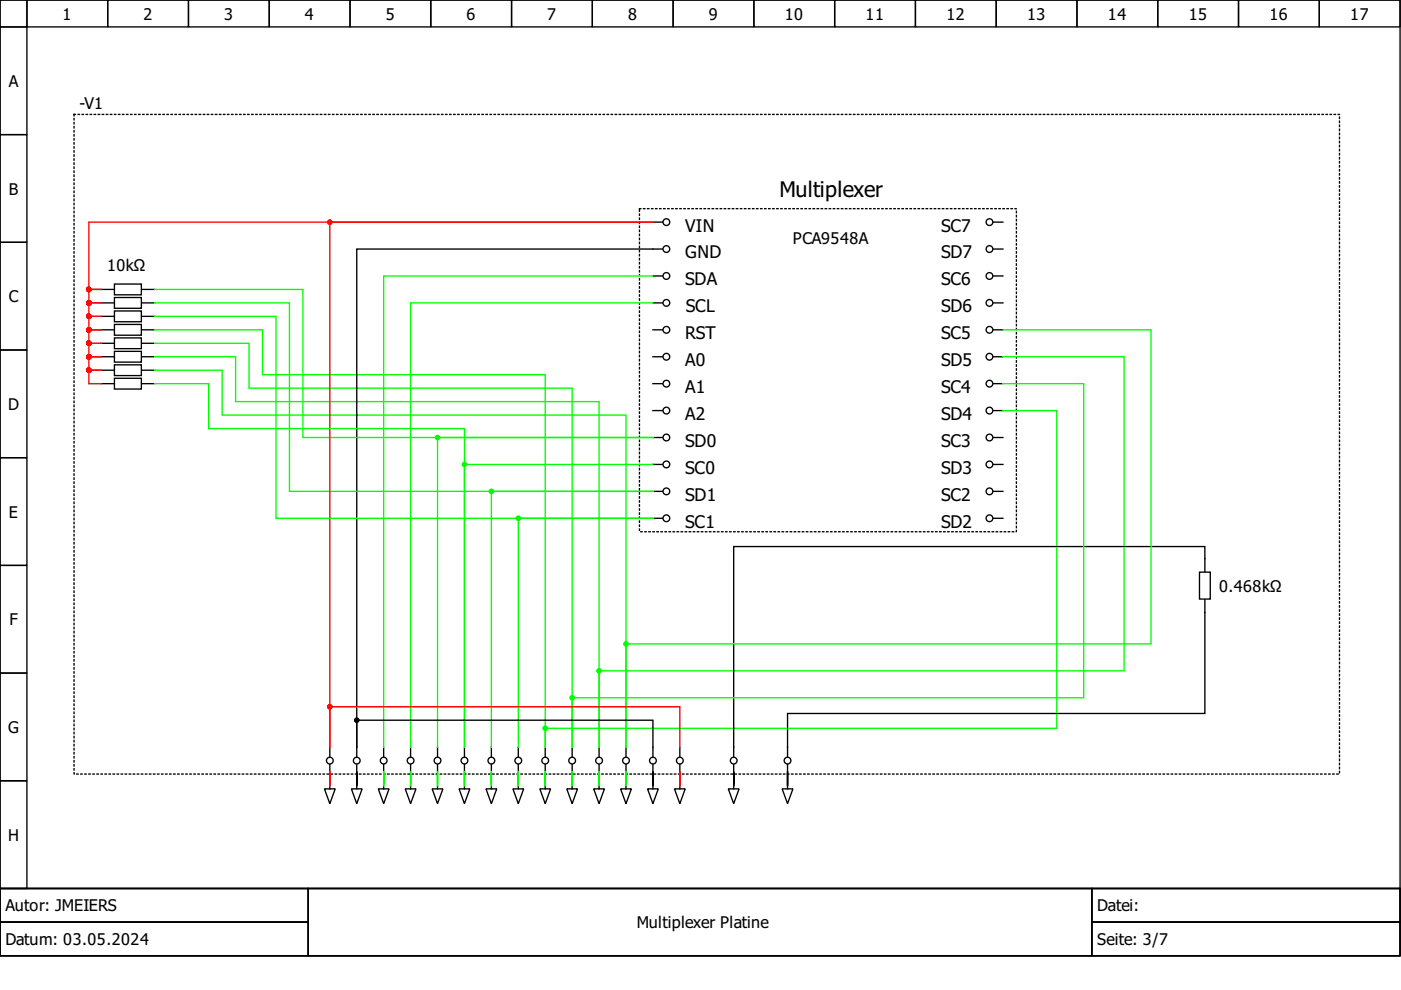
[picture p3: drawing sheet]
<svg xmlns="http://www.w3.org/2000/svg" width="297mm" height="210mm" viewBox="0 0 297 210" stroke-linecap="round" stroke-linejoin="round" font-family="sans-serif">
<g fill="none" stroke="#000" stroke-width=".29">
<path d="M0 0h296.8v188.4h-296.8zM0 0h5.7v5.7h-5.7zM5.7 0h17.1v5.7h-17.1zM22.8 0h17.2v5.7h-17.2zM40 0h17.1v5.7h-17.1zM57.1 0h17.1v5.7h-17.1zM74.2 0h17.1v5.7h-17.1zM91.3 0h17.2v5.7h-17.2zM108.5 0h17.1v5.7h-17.1zM125.6 0h17.1v5.7h-17.1zM142.7 0h17.1v5.7h-17.1zM159.8 0h17.2v5.7h-17.2z"/>
<path d="M177 0h17.1v5.7h-17.1zM194.1 0h17.1v5.7h-17.1zM211.2 0h17.1v5.7h-17.1zM228.3 0h17.2v5.7h-17.2zM245.5 0h17.1v5.7h-17.1zM262.6 0h17.1v5.7h-17.1zM279.7 0h17.1v5.7h-17.1zM0 5.7h5.7v22.8h-5.7zM0 28.5h5.7v22.9h-5.7zM0 51.4h5.7v22.8h-5.7zM0 74.2h5.7v22.8h-5.7zM21.4 78.5h11.4"/>
<path d="M0 97h5.7v22.9h-5.7zM0 119.9h5.7v22.8h-5.7zM0 142.7h5.7v22.8h-5.7zM69.9 158.4v2M0 165.5h5.7v22.9h-5.7zM69.9 162.1v2M167 167h.1M0 188.4h296.8v14.3h-296.8zM0 188.4h65.4v7.1h-65.4zM0 195.5h65.4v7.2h-65.4zM65.4 188.4h166.1v14.3h-166.1zM231.5 188.4h65.3v7.1h-65.3z"/>
<path d="M231.5 195.5h65.3v7.2h-65.3z"/>
<circle cx="69.9" cy="161.3" r=".71"/>
</g>
<path d="M15.7 24.3h268.3v139.8h-268.3zM135.6 44.2h79.9v68.5h-79.9z" fill="none" stroke="#000" stroke-width=".29" stroke-dasharray=".3 .6"/>
<path d="M24.3 77.4h5.7v2.2h-5.7z" fill-rule="evenodd" fill="#fff" stroke="#000" stroke-width=".29"/>
<path d="M21.4 67.1h11.4" fill="none" stroke="#000" stroke-width=".29"/>
<path d="M24.3 65.9h5.7v2.3h-5.7z" fill-rule="evenodd" fill="#fff" stroke="#000" stroke-width=".29"/>
<path d="M21.4 69.9h11.4" fill="none" stroke="#000" stroke-width=".29"/>
<path d="M24.3 68.8h5.7v2.3h-5.7z" fill-rule="evenodd" fill="#fff" stroke="#000" stroke-width=".29"/>
<path d="M21.4 81.3h11.4" fill="none" stroke="#000" stroke-width=".29"/>
<path d="M24.3 80.2h5.7v2.3h-5.7z" fill-rule="evenodd" fill="#fff" stroke="#000" stroke-width=".29"/>
<path d="M21.4 64.2h11.4" fill="none" stroke="#000" stroke-width=".29"/>
<path d="M24.3 63.1h5.7v2.3h-5.7z" fill-rule="evenodd" fill="#fff" stroke="#000" stroke-width=".29"/>
<path d="M21.4 61.4h11.4" fill="none" stroke="#000" stroke-width=".29"/>
<path d="M24.3 60.2h5.7v2.3h-5.7z" fill-rule="evenodd" fill="#fff" stroke="#000" stroke-width=".29"/>
<path d="M21.4 72.8h11.4" fill="none" stroke="#000" stroke-width=".29"/>
<path d="M24.3 71.6h5.7v2.3h-5.7z" fill-rule="evenodd" fill="#fff" stroke="#000" stroke-width=".29"/>
<g fill="none" stroke="#000" stroke-width=".29">
<path d="M138.4 58.5h2M138.4 69.9h2M210.6 64.2h2M138.4 92.8h2M210.6 92.8h2M255.5 118.5v11.4M75.6 158.4v2M87.1 158.4v2M92.8 158.4v2M98.5 158.4v2M104.2 158.4v2M121.3 158.4v2"/>
<path d="M155.6 158.4v2M167 158.4v2M74.5 167.3h2.3l-1.2 3.1zM75.6 162.1v2M75.6 166.4v.9M85.9 167.3h2.3l-1.1 3.1zM87.1 162.1v2M87.1 166.4v.9M91.6 167.3h2.3l-1.1 3.1zM92.8 162.1v2M92.8 166.4v.9M98.5 162.1v2"/>
<path d="M104.2 162.1v2M108.7 167.3h2.3l-1.1 3.1zM109.9 166.4v.9M121.3 162.1v2M154.4 167.3h2.3l-1.1 3.1zM155.6 162.1v2M155.6 166.4v.9M167 162.1v2"/>
<circle cx="141.3" cy="58.5" r=".71"/>
<circle cx="141.3" cy="69.9" r=".71"/>
<circle cx="209.8" cy="64.2" r=".71"/>
<circle cx="141.3" cy="92.8" r=".71"/>
<circle cx="209.8" cy="92.8" r=".71"/>
<circle cx="75.6" cy="161.3" r=".71"/>
<circle cx="87.1" cy="161.3" r=".71"/>
<circle cx="92.8" cy="161.3" r=".71"/>
<circle cx="98.5" cy="161.3" r=".71"/>
<circle cx="104.2" cy="161.3" r=".71"/>
<circle cx="121.3" cy="161.3" r=".71"/>
<circle cx="155.6" cy="161.3" r=".71"/>
<circle cx="167" cy="161.3" r=".71"/>
</g>
<path d="M254.3 121.3h2.3v5.7h-2.3z" fill-rule="evenodd" fill="#fff" stroke="#000" stroke-width=".29"/>
<g fill="none" stroke="#000" stroke-width=".29">
<path d="M210.6 52.8h2M21.4 75.6h11.4M138.4 64.2h2M210.6 75.6h2M138.4 87.1h2M81.3 158.4v2M68.8 167.3h2.3l-1.2 3.1zM69.9 166.4v.9M81.3 162.1v2"/>
<circle cx="209.8" cy="52.8" r=".71"/>
<circle cx="141.3" cy="64.2" r=".71"/>
<circle cx="209.8" cy="75.6" r=".71"/>
<circle cx="141.3" cy="87.1" r=".71"/>
<circle cx="81.3" cy="161.3" r=".71"/>
</g>
<path d="M24.3 74.5h5.7v2.3h-5.7z" fill-rule="evenodd" fill="#fff" stroke="#000" stroke-width=".29"/>
<g fill="none" stroke="#000" stroke-width=".29">
<path d="M138.4 47.1h2M140.4 52.8h-64.8v105.6v-5.7h62.8v7.7M210.6 58.5h2M210.6 47.1h2M138.4 75.6h2M210.6 69.9h2M138.4 81.3h2M138.4 98.5h2M210.6 81.3h2M210.6 98.5h2M210.6 87.1h2M138.4 109.9h2"/>
<path d="M138.4 104.2h2M210.6 109.9h2M210.6 104.2h2M255.5 118.5v-2.6h-99.9v42.5M255.5 129.9v21.4h-88.5v7.1M109.9 158.4v2M115.6 158.4v2M127 158.4v2M132.7 158.4v2M144.1 158.4v2M75.6 164.1v2.6v-3.2v2.6M80.2 167.3h2.3l-1.2 3.1z"/>
<path d="M81.3 166.4v.9M97.3 167.3h2.3l-1.1 3.1zM98.5 166.4v.9M103 167.3h2.3l-1.1 3.1zM104.2 166.4v.9M109.9 162.1v2M114.5 167.3h2.2l-1.1 3.1zM115.6 162.1v2M115.6 166.4v.9M120.2 167.3h2.2l-1.1 3.1zM121.3 166.4v.9M125.9 167.3h2.3l-1.2 3.1z"/>
<path d="M127 162.1v2M127 166.4v.9M131.6 167.3h2.3l-1.2 3.1zM132.7 162.1v2M132.7 166.4v.9M137.3 167.3h2.3l-1.2 3.1zM138.4 162.1v4.6v-3.2v2.6M138.4 166.4v.9M143 167.3h2.3l-1.2 3.1zM144.1 162.1v2M144.1 166.4v.9M155.6 164.1v2.6v-3.2v2.6"/>
<path d="M165.8 167.3h2.3l-1.1 3.1zM167 164.1v2.6v-3.2v2.6M167 166.4v.9"/>
<circle cx="141.3" cy="52.8" r=".71"/>
<circle cx="141.3" cy="47.1" r=".71"/>
<circle cx="209.8" cy="58.5" r=".71"/>
<circle cx="209.8" cy="47.1" r=".71"/>
<circle cx="141.3" cy="75.6" r=".71"/>
<circle cx="209.8" cy="69.9" r=".71"/>
<circle cx="141.3" cy="81.3" r=".71"/>
<circle cx="141.3" cy="98.5" r=".71"/>
<circle cx="209.8" cy="87.1" r=".71"/>
<circle cx="209.8" cy="98.5" r=".71"/>
<circle cx="209.8" cy="81.3" r=".71"/>
<circle cx="141.3" cy="109.9" r=".71"/>
<circle cx="141.3" cy="104.2" r=".71"/>
<circle cx="209.8" cy="109.9" r=".71"/>
<circle cx="209.8" cy="104.2" r=".71"/>
<circle cx="109.9" cy="161.3" r=".71"/>
<circle cx="115.6" cy="161.3" r=".71"/>
<circle cx="127" cy="161.3" r=".71"/>
<circle cx="132.7" cy="161.3" r=".71"/>
<circle cx="138.4" cy="161.3" r=".71"/>
<circle cx="144.1" cy="161.3" r=".71"/>
</g>
<path d="M41.4 135.6h102.7v5.7h-102.7z" fill="#fff" stroke="#fff" stroke-width=".29"/>
<g fill="none" stroke="#0f0" stroke-width=".29">
<path d="M138.4 58.5h-57.1v99.9M32.8 72.8h20v9.5h68.5v76.1v-10.5h108.5v-66.6h-17.2M32.8 67.1h25.7v42.8h79.9h-28.5v48.5M32.8 75.6h17.1v9.6h77.1v73.2v-16.2h111.3v-66.6h-25.7M32.8 69.9h22.9v9.5h59.9v79v-4h108.5v-67.3h-11.5M32.8 64.2h28.6v40h77h-34.2v54.2M32.8 61.4h31.4v31.4h74.2h-45.6v65.6M138.4 64.2h-51.3v94.2M212.6 69.9h31.4v66.6h-111.3v21.9v-70.4h-85.6v-9.5h-14.3M32.8 81.3h11.4v9.6h54.3v67.5v-59.9h39.9M81.3 164.1v2.6v-3.2v2.6M87.1 164.1v2.6v-3.2v2.6"/>
<path d="M92.8 164.1v2.6v-3.2v2.6M98.5 164.1v2.6v-3.2v2.6M104.2 164.1v2.6v-3.2v2.6M109.9 164.1v2.6v-3.2v2.6M115.6 164.1v2.6v-3.2v2.6M121.3 164.1v2.6v-3.2v2.6M127 164.1v2.6v-3.2v2.6M132.7 164.1v2.6v-3.2v2.6"/>
</g>
<path d="M21.4 81.3h-2.6v-2.8h2.6h-2.6v-2.9h2.6h-2.6v-2.8h2.6h-2.6v-2.9h2.6h-2.6v-2.8h2.6h-2.6v-2.9h2.6h-2.6v-2.8h2.6h-2.6v-14.3h119.6h-68.5v111.3v-8.6h74.2v8.6M69.9 164.1v2.6v-3.2v2.6M144.1 164.1v2.6v-3.2v2.6" fill="none" stroke="#f00" stroke-width=".29"/>
<g fill="#f00" stroke="#f00" stroke-width=".29">
<circle cx="18.8" cy="69.9" r=".43"/>
<circle cx="18.8" cy="72.8" r=".43"/>
<circle cx="18.8" cy="64.2" r=".43"/>
<circle cx="18.8" cy="67.1" r=".43"/>
<circle cx="18.8" cy="61.4" r=".43"/>
<circle cx="69.9" cy="47.1" r=".43"/>
<circle cx="18.8" cy="75.6" r=".43"/>
<circle cx="18.8" cy="78.5" r=".43"/>
<circle cx="69.9" cy="149.8" r=".43"/>
</g>
<g fill="#0f0" stroke="#0f0" stroke-width=".29">
<circle cx="109.9" cy="109.9" r=".43"/>
<circle cx="98.5" cy="98.5" r=".43"/>
<circle cx="127" cy="142.2" r=".43"/>
<circle cx="115.6" cy="154.4" r=".43"/>
<circle cx="121.3" cy="147.9" r=".43"/>
<circle cx="104.2" cy="104.2" r=".43"/>
<circle cx="132.7" cy="136.5" r=".43"/>
<circle cx="92.8" cy="92.8" r=".43"/>
</g>
<circle cx="75.6" cy="152.7" r=".43" fill="#000" stroke="#000" stroke-width=".29"/>
<text font-size="4.6" x="165.3" y="41.7">Multiplexer</text>
<g font-size="3.7">
<text x="145.3" y="49.1">VIN</text>
<text x="199.5" y="49.1">SC7</text>
<text x="145.3" y="54.8">GND</text>
<text x="199.5" y="54.8">SD7</text>
<text x="145.3" y="60.5">SDA</text>
<text x="199.5" y="60.5">SC6</text>
<text x="145.3" y="71.9">RST</text>
<text x="145.4" y="66.2">SCL</text>
<text x="199.5" y="66.2">SD6</text>
<text x="199.5" y="71.9">SC5</text>
<text x="145.3" y="77.6">A0</text>
<text x="199.5" y="77.6">SD5</text>
<text x="145.3" y="83.3">A1</text>
<text x="199.5" y="83.3">SC4</text>
<text x="145.3" y="89.1">A2</text>
<text x="199.5" y="89.1">SD4</text>
<text x="145.3" y="94.8">SD0</text>
<text x="199.5" y="94.8">SC3</text>
<text x="145.3" y="100.5">SC0</text>
<text x="199.5" y="100.5">SD3</text>
<text x="145.3" y="106.2">SD1</text>
<text x="199.5" y="106.2">SC2</text>
<text x="145.3" y="111.9">SC1</text>
<text x="199.5" y="111.9">SD2</text>
</g>
<g font-size="3.4">
<text x="13.3" y="4.1">1</text>
<text x="30.4" y="4.1">2</text>
<text x="47.5" y="4.1">3</text>
<text x="64.6" y="4.1">4</text>
<text x="81.8" y="4.1">5</text>
<text x="98.9" y="4.1">6</text>
<text x="116" y="4.1">7</text>
<text x="133.2" y="4.1">8</text>
<text x="150.3" y="4.1">9</text>
<text x="166.4" y="4.1">10</text>
<text x="183.5" y="4.1">11</text>
<text x="200.7" y="4.1">12</text>
<text x="217.8" y="4.1">13</text>
<text x="234.9" y="4.1">14</text>
<text x="252" y="4.1">15</text>
<text x="269.2" y="4.1">16</text>
<text x="286.3" y="4.1">17</text>
<text x="1.9" y="18.4">A</text>
<text x="16.8" y="23.1">-V1</text>
<text x="1.9" y="41.2">B</text>
<text x="168.1" y="51.7">PCA9548A</text>
<text x="22.7" y="57.4">10kΩ</text>
<text x="1.9" y="64.1">C</text>
<text x="1.7" y="86.9">D</text>
<text x="1.9" y="109.7">E</text>
<text x="258.5" y="125.4">0.468kΩ</text>
<text x="2" y="132.6">F</text>
<text x="1.7" y="155.4">G</text>
<text x="1.7" y="178.2">H</text>
<text x="1.1" y="193.2">Autor: JMEIERS</text>
<text x="135" y="196.8">Multiplexer Platine</text>
<text x="232.6" y="193.2">Datei:</text>
<text x="1.1" y="200.4">Datum: 03.05.2024</text>
<text x="232.6" y="200.4">Seite: 3/7</text>
</g>
</svg>
